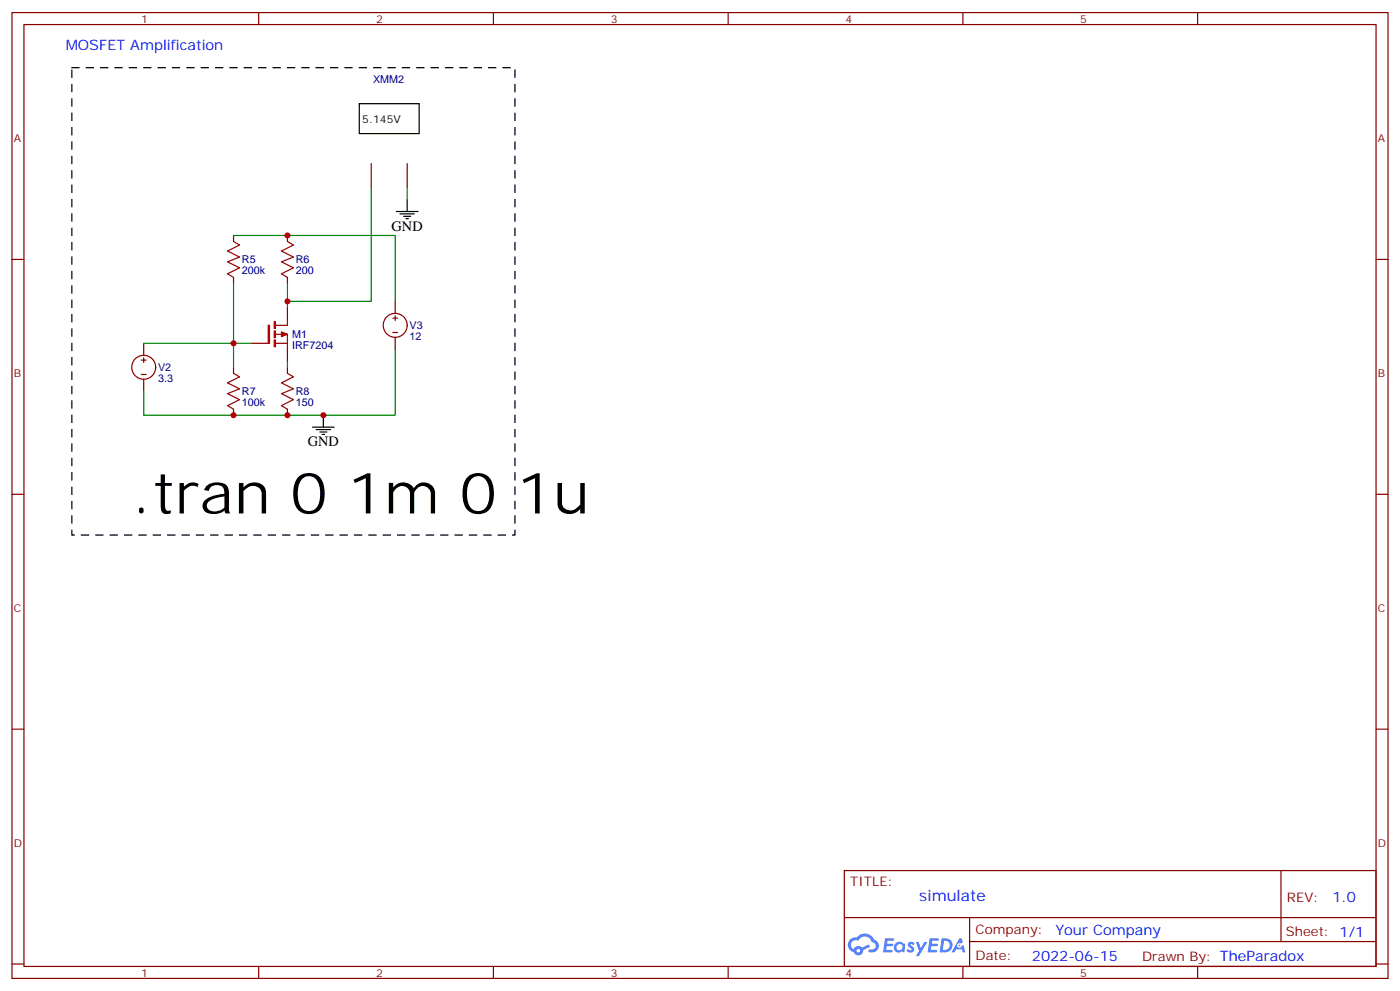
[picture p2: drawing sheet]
<svg xmlns="http://www.w3.org/2000/svg" width="412mm" height="292mm" viewBox="0 0 412 292" stroke-linecap="round" stroke-linejoin="round" font-family="sans-serif">
<g fill="none" stroke="#870000" stroke-width=".35">
<path d="M3.5 3.7h405.4v284.3h-405.4zM7.1 7.2h398.2v277.3h-398.2zM76.2 3.7v3.5M145.3 3.7v3.5M214.5 3.7v3.5M283.6 3.7v3.5M352.8 3.7v3.5M3.5 76.4h3.6M405.3 76.4h3.6M3.5 145.5h3.6M405.3 145.5h3.6M3.5 214.7h3.6"/>
<path d="M405.3 214.7h3.6M248.7 256.3h156.6v28.2h-156.6zM377.3 256.3v20.9M248.7 270.1h156.5M285.6 277.2h119.6M285.6 270.1v14.2M3.5 283.8h3.6M76.2 284.5v3.5M145.3 284.5v3.5M214.5 284.5v3.5M283.6 284.5v3.5M352.8 284.5v3.5"/>
<path d="M405.3 283.8h3.6"/>
</g>
<g fill="#5487ff">
<path d="M267.7 277.5a1.22 1.22 0 0 1 1.7 .2l-.4 .6a.47 .47 0 0 0-.3-.4 .47 .47 0 0 0-.5 .2l.1 .2a1.14 1.14 0 0 1 .8 1.8 1.14 1.14 0 0 1-1.9 0l-.2-.2 .5-.6 .7 .5a.29 .29 0 0 0 .3-.3 .29 .29 0 0 0-.2-.3 1.04 1.04 0 0 1-.6-1.7z"/>
<path d="M260.7 276.2h2.4l.3 .2-.2 .5-1.8 .1-.1 .8h1.5l.3 .4-.3 .4h-1.6l-.2 1.1h1.7l.2 .3-.2 .3-2.6 .1z"/>
<path d="M273.8 276.2h2.4l.3 .2-.1 .5-1.8 .1-.2 .8h1.6l.3 .4-.4 .4-1.6-.1-.1 1.1 1.7 .1 .2 .3-.2 .3-2.6 .1z"/>
<path d="M282.6 276.2h.7l.3 1.3-.6 .3a.69 .69 0 0 0-1 .3 .69 .69 0 0 0 .4 .9 .69 .69 0 0 0 .9-.6l.5-.2 .6 2.2h-.8l-.2-.9h-1.8l-.5 .9h-.8z"/>
<path d="M269.8 277.3h.8l.6 1.8 1.1-1.8h.9l-2.6 4.2h-.8l.9-1.5z"/>
<path d="M277.4 276.2l-.6 4.2h1.3a2.11 2.11 0 0 0 2.5-2.1 2.11 2.11 0 0 0-2.5-2.1zM278.1 277a1.39 1.39 0 0 1 1.7 1.4 1.39 1.39 0 0 1-1.8 1.2h-.3z"/>
<path d="M263.7 277.8a1.54 1.54 0 0 0-.1 2.2 1.54 1.54 0 0 0 2.2 .1l.6 .3 .3-2.3-.2-.3h-.4a1.49 1.49 0 0 0-2.4 0zM264 278.8a.94 .94 0 0 1 1.8 0 .94 .94 0 0 1-1.8 0z"/>
<path d="M250.4 276.6a2.18 2.18 0 0 0 1.1 3.7 1.44 1.44 0 0 0 1.6 .9 1.44 1.44 0 0 0 1.2-1.4l2-1.1-.5-.7-1.9 1a1.47 1.47 0 0 0-2.4 .4 1.39 1.39 0 0 1-.7-1.9 1.39 1.39 0 0 1 2-.5 2.12 2.12 0 0 1 2.2-1.3 2.12 2.12 0 0 1 1.9 1.7 1.14 1.14 0 0 1 1.1 1.4 1.14 1.14 0 0 1-1.7 .7 .43 .43 0 0 0-.5 .4 .43 .43 0 0 0 .4 .5 1.98 1.98 0 0 0 2.5-1.2 1.98 1.98 0 0 0-1.2-2.6 3.1 3.1 0 0 0-5.3-.6l-.9 .1zM252.3 279.9a.55 .55 0 0 1 1.1 0 .55 .55 0 0 1-1.1 0z"/>
<circle cx="282.6" cy="278.3" r=".26"/>
</g>
<g fill="none" stroke="#870000" stroke-width=".35">
<path d="M109.4 48.2v7M119.9 48.2v7M68.8 69.3v1.8M84.7 69.3v1.8M68.8 81.7v1.7M84.7 81.7v1.7M84.7 90.5v3.5M115.7 93.7h1.4M115.7 97.9h1.4M116.4 88.7v3.6M116.4 93v1.4M116.4 99.3v3.5"/>
<path d="M41.6 106h1.4M41.6 110.2h1.4M42.3 101.1v3.5M42.3 105.3v1.4M42.3 111.7v3.5M68.8 108.1v1.8M74.1 101.1h3.5M84.7 102.8v3.6M84.7 108.1v1.8M68.8 120.5v1.7M84.7 120.5v1.7"/>
<circle cx="116.4" cy="95.8" r="3.5"/>
<circle cx="42.3" cy="108.1" r="3.5"/>
</g>
<path d="M68.8 71.1l1.8 1-3.6 1.8 3.6 1.8-3.6 1.4 3.6 1.7-3.6 1.8 1.8 1.1M84.7 71.1l1.7 1-3.5 1.8 3.5 1.8-3.5 1.4 3.5 1.7-3.5 1.8 1.8 1.1M79 95.8h.4v5.3h-.4zM80.8 94.7h.3v2h-.3zM80.8 97.5h.3v1.9h-.3zM81.1 98.4h3.6v4.6M84.7 94v1.8h-3.6M68.8 109.9l1.8 1-3.6 1.8 3.6 1.8-3.6 1.4 3.6 1.8-3.6 1.7 1.8 1.1M77.6 101.1h1.8M80.8 100.1h.3v1.9h-.3zM81.1 101.1h3.6M84.7 109.9l1.7 1-3.5 1.8 3.5 1.8-3.5 1.4 3.5 1.8-3.5 1.7 1.8 1.1" fill="none" stroke="#a10000" stroke-width=".35"/>
<path d="M109.4 55.2v33.5h-24.7M119.9 55.2v3.5M68.8 69.3h47.6v19.4M68.8 83.4v24.7M84.7 83.4v7.1M42.3 101.1h31.8M84.7 106.4v1.7M116.4 102.8v19.4h-74.1v-7" fill="none" stroke="#008700" stroke-width=".35"/>
<path d="M105.8 30.5h17.7v8.8h-17.7zM119.9 58.7v3.6M116.8 62.3h6.3M117.8 63h4.3M118.9 63.7h2.1M119.6 64.4h.7M92.1 125.8h6.3M93.1 126.5h4.3M94.2 127.2h2.1M94.9 127.9h.7M95.2 122.2v3.6" fill="none" stroke="#000" stroke-width=".35"/>
<path d="M82.9 97.7l1.8 .7-1.8 .7z" fill="#a10000" stroke="#a10000" stroke-width=".35"/>
<path d="M21.2 19.9h130.5v137.6h-130.5v-137.6" fill="none" stroke="#000" stroke-width=".35" stroke-dasharray="2.1 2.1"/>
<g fill="#c00">
<circle cx="84.7" cy="69.3" r=".88"/>
<circle cx="68.8" cy="122.2" r=".88"/>
<circle cx="84.7" cy="122.2" r=".88"/>
<circle cx="68.8" cy="101.1" r=".88"/>
<circle cx="95.3" cy="122.2" r=".88"/>
<circle cx="84.7" cy="88.7" r=".88"/>
</g>
<text font-size="16.9" x="38.8" y="151.2">.tran 0 1m 0 1u</text>
<text font-size="4.6" fill="#00f" x="270.8" y="265.3">simulate</text>
<g font-size="4.2" fill="#00f">
<text x="19.4" y="14.6">MOSFET Amplification</text>
<text x="392.5" y="265.6">1.0</text>
<text x="310.9" y="275.1">Your Company</text>
<text x="304" y="282.9">2022-06-15</text>
</g>
<g font-size="4.2">
<text x="115.4" y="67.9">GND</text>
<text x="90.7" y="131.4">GND</text>
</g>
<g font-size="3.9" fill="#800">
<text x="250.5" y="260.9">TITLE:</text>
<text x="379.1" y="265.6">REV:</text>
<text x="287.4" y="275.1">Company:</text>
<text x="378.7" y="275.7">Sheet: 1/1</text>
<text x="287.4" y="282.8">Date:</text>
<text x="336.4" y="282.8">Drawn By: TheParadox</text>
</g>
<g font-size="3.2" fill="#800">
<text x="41.6" y="6.7">1</text>
<text x="110.8" y="6.7">2</text>
<text x="179.9" y="6.7">3</text>
<text x="249.1" y="6.7">4</text>
<text x="318.2" y="6.7">5</text>
<text x="4.1" y="41.8">A</text>
<text x="405.9" y="41.8">A</text>
<text x="4.1" y="110.9">B</text>
<text x="405.9" y="110.9">B</text>
<text x="4.1" y="180.1">C</text>
<text x="405.9" y="180.1">C</text>
<text x="4.1" y="249.2">D</text>
<text x="405.9" y="249.2">D</text>
<text x="41.6" y="287.5">1</text>
<text x="110.8" y="287.5">2</text>
<text x="179.9" y="287.5">3</text>
<text x="249.1" y="287.5">4</text>
<text x="318.2" y="287.5">5</text>
</g>
<g font-size="3.2" fill="#000080">
<text x="109.9" y="24.5">XMM2</text>
<text x="71.3" y="77.5">R5</text>
<text x="87.1" y="77.5">R6</text>
<text x="71.3" y="80.7">200k</text>
<text x="87.1" y="80.7">200</text>
<text x="86.1" y="99.6">M1</text>
<text x="120.6" y="100.1">12</text>
<text x="120.6" y="97">V3</text>
<text x="86.1" y="102.8">IRF7204</text>
<text x="46.6" y="112.4">3.3</text>
<text x="46.6" y="109.3">V2</text>
<text x="71.3" y="119.5">100k</text>
<text x="71.3" y="116.3">R7</text>
<text x="87.1" y="119.5">150</text>
<text x="87.1" y="116.3">R8</text>
</g>
<text font-size="3.2" x="106.7" y="36.3">5.145V</text>
</svg>
